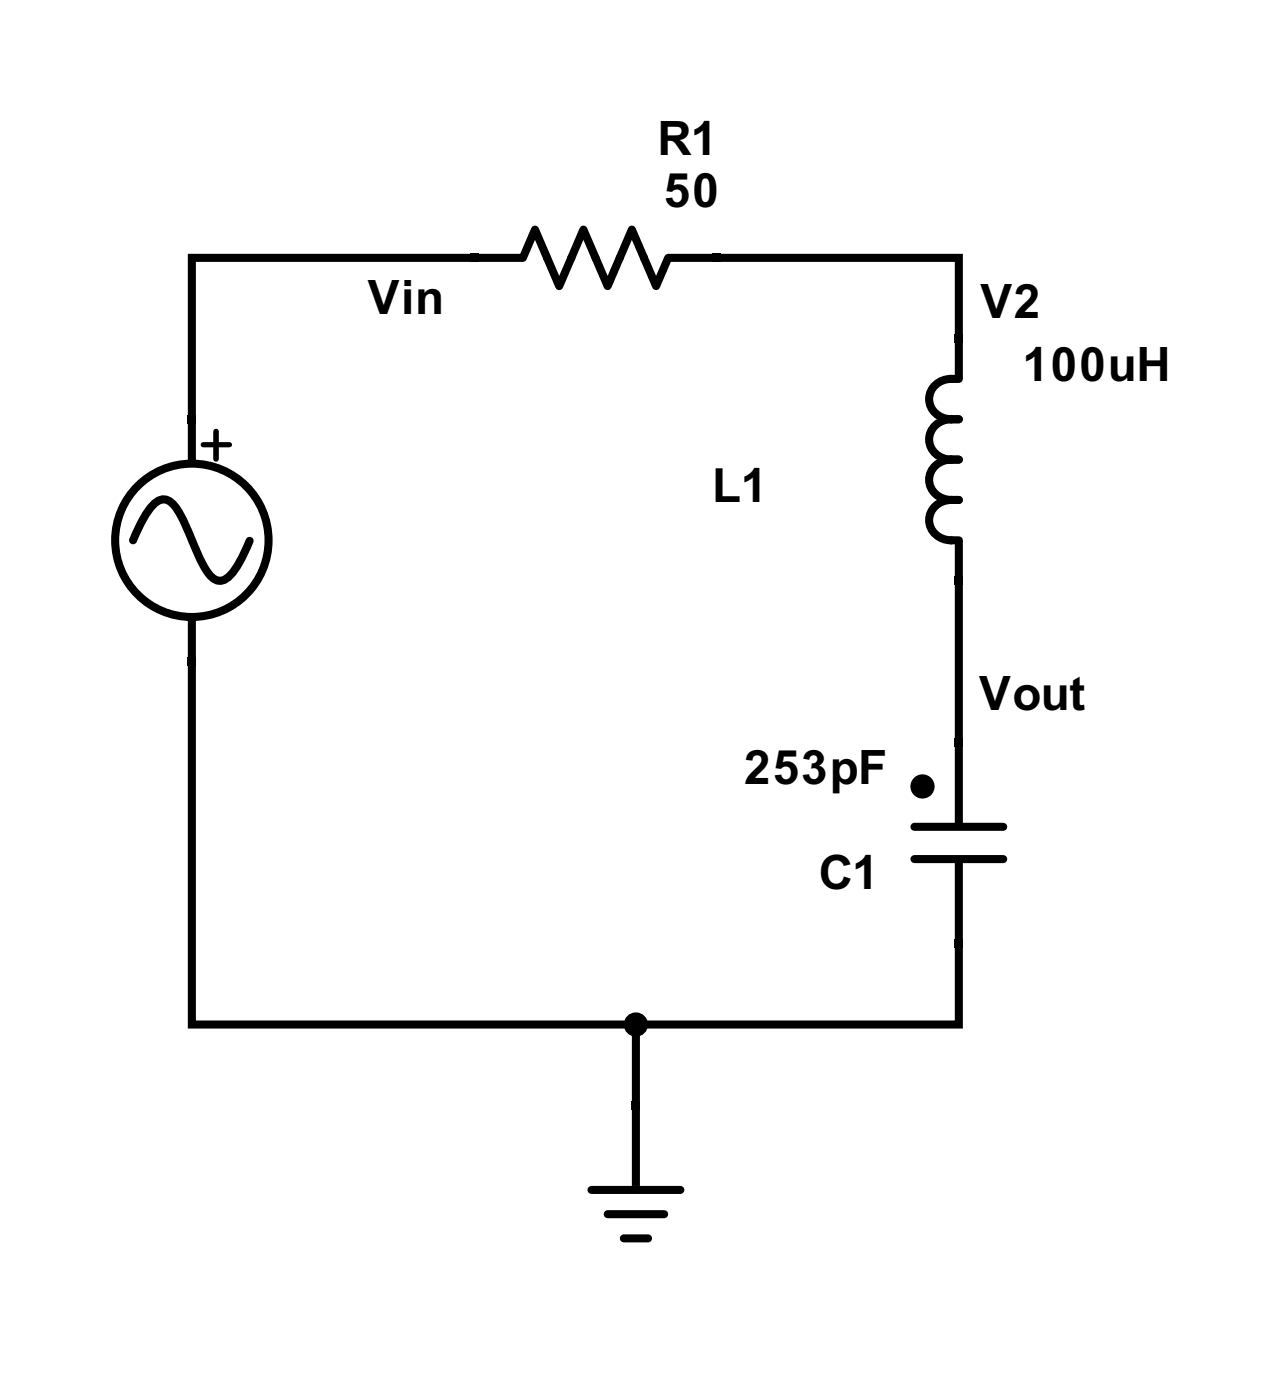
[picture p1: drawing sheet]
<svg xmlns="http://www.w3.org/2000/svg" width="72mm" height="78mm" viewBox="0 0 72 78" stroke-linecap="round" stroke-linejoin="round" font-family="sans-serif">
<g fill="none" stroke="#000" stroke-width=".45">
<path d="M26.5 14.4h-15.8v9.1M26.8 14.4h2.2M29.2 14.4l.7-1.6 1.4 3.2 1.3-3.2 1.4 3.2 1.3-3.2 1.4 3.2 .7-1.6M37.6 14.4h2.2M40.1 14.4h13.5v4.5M53.6 19.2v1.8M10.7 37v20.3h42.9v-4.5M53.2 21.2h.4M53.2 23.5h.4M53.2 25.7h.4M53.2 28h.4M53.2 30.2h.4"/>
<path d="M53.2 21.2a1.13 1.13 0 0 0-1.2 1.1 1.13 1.13 0 0 0 1.2 1.2 1.13 1.13 0 0 0-1.2 1.1 1.13 1.13 0 0 0 1.2 1.1 1.13 1.13 0 0 0-1.2 1.1 1.13 1.13 0 0 0 1.2 1.2 1.13 1.13 0 0 0-1.2 1.1 1.13 1.13 0 0 0 1.2 1.1M53.6 30.5v1.8M53.6 32.5v9M35.6 57.8v4M51.1 46.3h5M51.1 48.1h5M53.6 41.7v4.3M53.6 48.3v4.3"/>
<circle cx="35.6" cy="57.3" r=".45"/>
</g>
<g fill="#000">
<path d="M26.3 14.2h.5v.5h-.5zM39.8 14.2h.5v.5h-.5zM53.4 18.7h.4v.5h-.4zM10.5 23.2h.5v.5h-.5zM10.5 36.8h.5v.4h-.5zM53.4 32.3h.4v.4h-.4zM53.4 41.3h.4v.4h-.4zM53.4 52.6h.4v.4h-.4z"/>
<circle cx="35.6" cy="57.3" r=".45"/>
<circle cx="51.6" cy="44" r=".68"/>
</g>
<path d="M26.8 14.4h2.2M37.6 14.4h2.2M53.6 41.7v4.3M53.6 48.3v4.3" fill="none" stroke="#000" stroke-width=".06"/>
<circle cx="10.7" cy="30.2" r="4.3" fill="#fff"/>
<g fill="none" stroke="#000" stroke-width=".45">
<path d="M7.4 30.2l.6-1.1 .4-.7 .4-.4 .4-.1a2.46 2.46 0 0 1 1.3 1.7l.2 .6a6.3 6.3 0 0 0 1.2 2.1l.3 .2 .4-.1 .4-.4 .5-.7 .5-1M10.7 23.7v2M10.7 34.7v2.1M33.1 66.6h4.9M34 67.9h3.1M34.9 69.3h1.3M35.6 62.1v4"/>
<circle cx="10.7" cy="30.2" r="4.3"/>
</g>
<path d="M11.4 24.9h1.4" fill="none" stroke="#000" stroke-width=".29"/>
<path d="M12.1 24.1v1.6" fill="none" stroke="#000" stroke-width=".31"/>
<path d="M35.3 61.6h.5v.5h-.5z" fill="#000"/>
<path d="M35.6 62.1v4" fill="none" stroke="#000" stroke-width=".06"/>
<g font-size="2.7">
<text x="36.8" y="8.7">R1</text>
<text x="37.1" y="11.6">50</text>
<text x="20.6" y="17.6">Vin</text>
<text x="54.8" y="17.8">V2</text>
<text x="57.2" y="21.3">100uH</text>
<text x="39.8" y="28.1">L1</text>
<text x="54.8" y="39.7">Vout</text>
<text x="41.6" y="43.9">253pF</text>
<text x="45.8" y="49.7">C1</text>
</g>
</svg>
